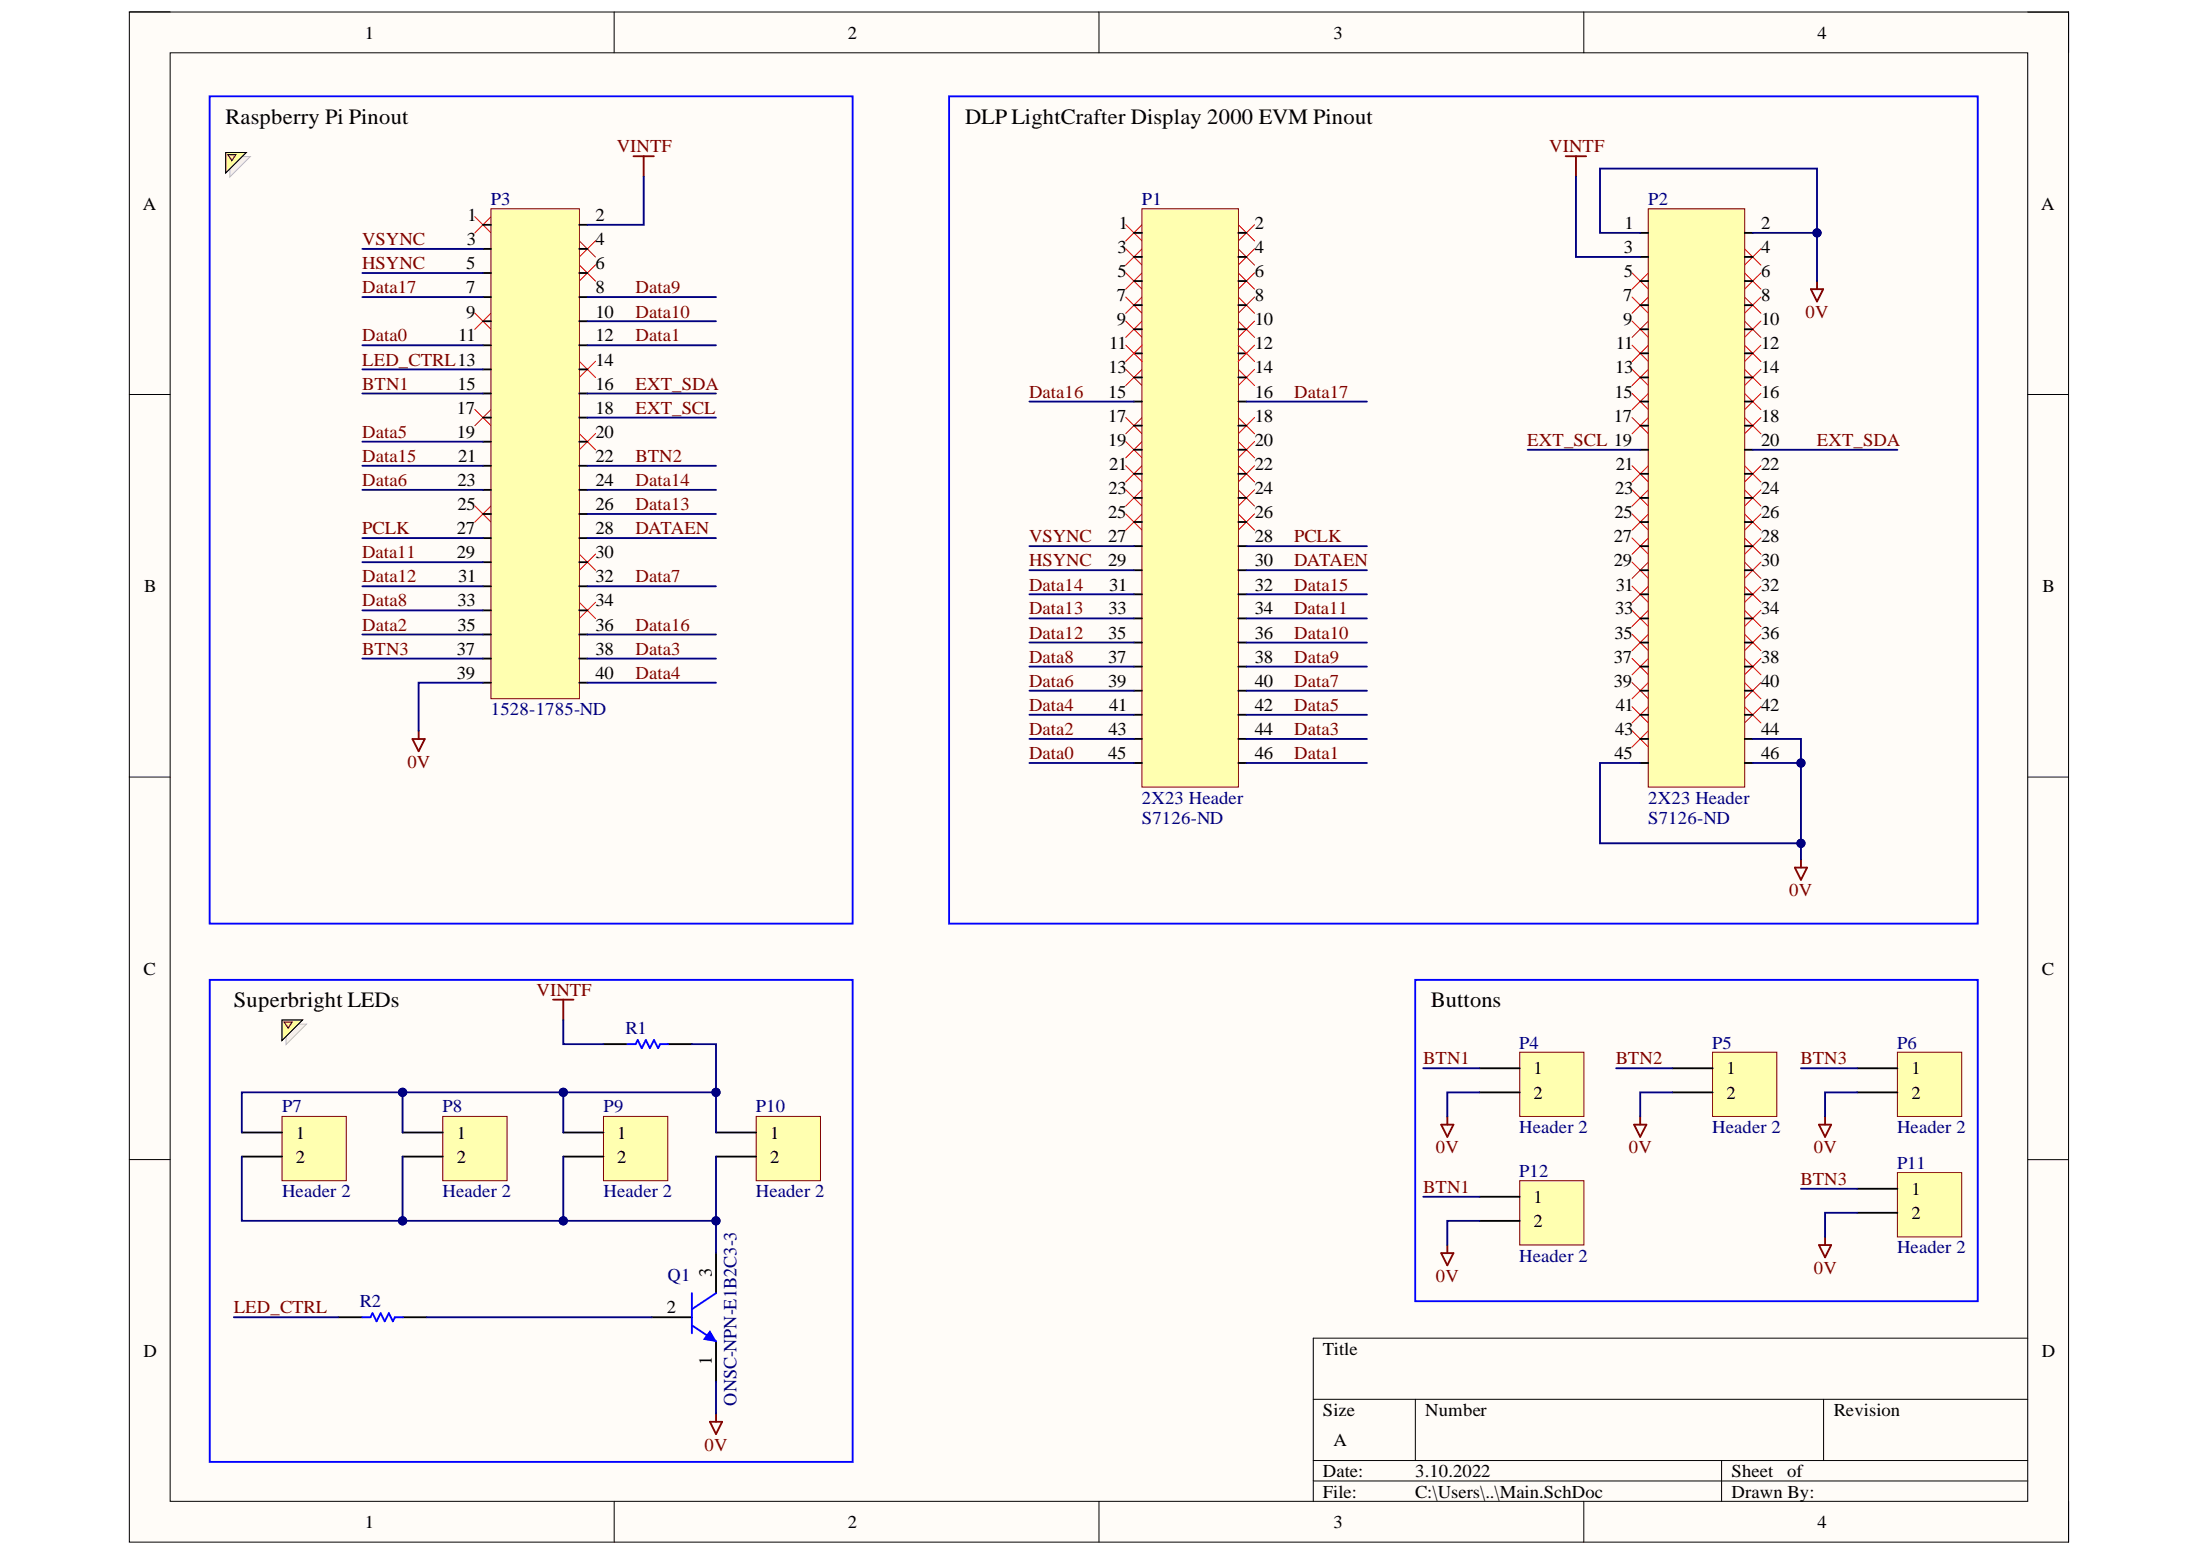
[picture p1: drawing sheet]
# Altium project BikeHUD_PCB.PrjPcb
1 sheet, 15 parts. Net scope: global (net labels, ports and power ports of the same name join across sheets).
Board file: BikeHUD_PCB_Rev1.PcbDoc

## Sheet Main.SchDoc: BikeHUD PCB
size A; Author: Håkon Liverud; DocumentNumber: 1; Revision: 1; SheetNumber: 1; SheetTotal: 1

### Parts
P1  2X23 Header  Supplier Part Number 1: S7126-ND  [2X23 hEADER]
P2  2X23 Header  Supplier Part Number 1: S7126-ND  [2X23 hEADER]
P3  Supplier Part Number 1: 1528-1785-ND  [2222]  (hidden comment: 2x20 Header)
P4  Header 2  [HDR1X2]
P5  Header 2  [HDR1X2]
P6  Header 2  [HDR1X2]
P7  Header 2  [HDR1X2]
P8  Header 2  [HDR1X2]
P9  Header 2  [HDR1X2]
P10  Header 2  [HDR1X2]
P11  Header 2  [HDR1X2]
P12  Header 2  [HDR1X2]
Q1  ONSC-NPN-E1B2C3-3  [ONSC-TO-92-3-29-11]
R1  Res1  [AXIAL-0.3]  (value not drawn)
R2  Res1  [AXIAL-0.3]  (value not drawn)

### Blocks framed on the sheet
Raspberry Pi Pinout: P3
DLP LightCrafter Display 2000 EVM Pinout: P1 P2
Superbright LEDs: P7-P10 Q1 R1 R2
Buttons: P4-P6 P11 P12

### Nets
0V: P2.1 P2.2 P2.44 P2.45 P2.46 P3.39 P4.2 P5.2 P6.2 P11.2 P12.2 Q1.1(E)
VINTF: P2.3 P3.2 R1.1
BTN1: P3.15 P4.1 P12.1
BTN2: P3.22 P5.1
BTN3: P3.37 P6.1 P11.1
Data0: P1.45 P3.11
Data1: P1.46 P3.12
Data2: P1.43 P3.35
Data3: P1.44 P3.38
Data4: P1.41 P3.40
Data5: P1.42 P3.19
Data6: P1.39 P3.23
Data7: P1.40 P3.32
Data8: P1.37 P3.33
Data9: P1.38 P3.8
Data10: P1.36 P3.10
Data11: P1.34 P3.29
Data12: P1.35 P3.31
Data13: P1.33 P3.26
Data14: P1.31 P3.24
Data15: P1.32 P3.21
Data16: P1.15 P3.36
Data17: P1.16 P3.7
DATAEN: P1.30 P3.28
EXT_SCL: P2.19 P3.18
EXT_SDA: P2.20 P3.16
HSYNC: P1.29 P3.5
LED_CTRL: P3.13 R2.1
PCLK: P1.28 P3.27
VSYNC: P1.27 P3.3
NetP7_1: P7.1 P8.1 P9.1 P10.1 R1.2
NetP7_2: P7.2 P8.2 P9.2 P10.2 Q1.3(C)
NetQ1_2: Q1.2(B) R2.2

Not connected (* = marked no-connect by the designer): P1 1* 2* 3* 4* 5* 6* 7* 8* 9* 10* 11* 12* 13* 14* 17* 18* 19* 20* 21* 22* 23* 24* 25* 26*; P2 4* 5* 6* 7* 8* 9* 10* 11* 12* 13* 14* 15* 16* 17* 18* 21* 22* 23* 24* 25* 26* 27* 28* 29* 30* 31* 32* 33* 34* 35* 36* 37* 38* 39* 40* 41* 42* 43*; P3 1* 4* 6* 9* 14* 17* 20* 25* 30* 34*

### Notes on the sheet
- (near P3) See mapping here: http://frederickvandenbosch.be/?p=2948
- (near R1) Taken from: https://forums.raspberrypi.com/viewtopic.php?t=206387
